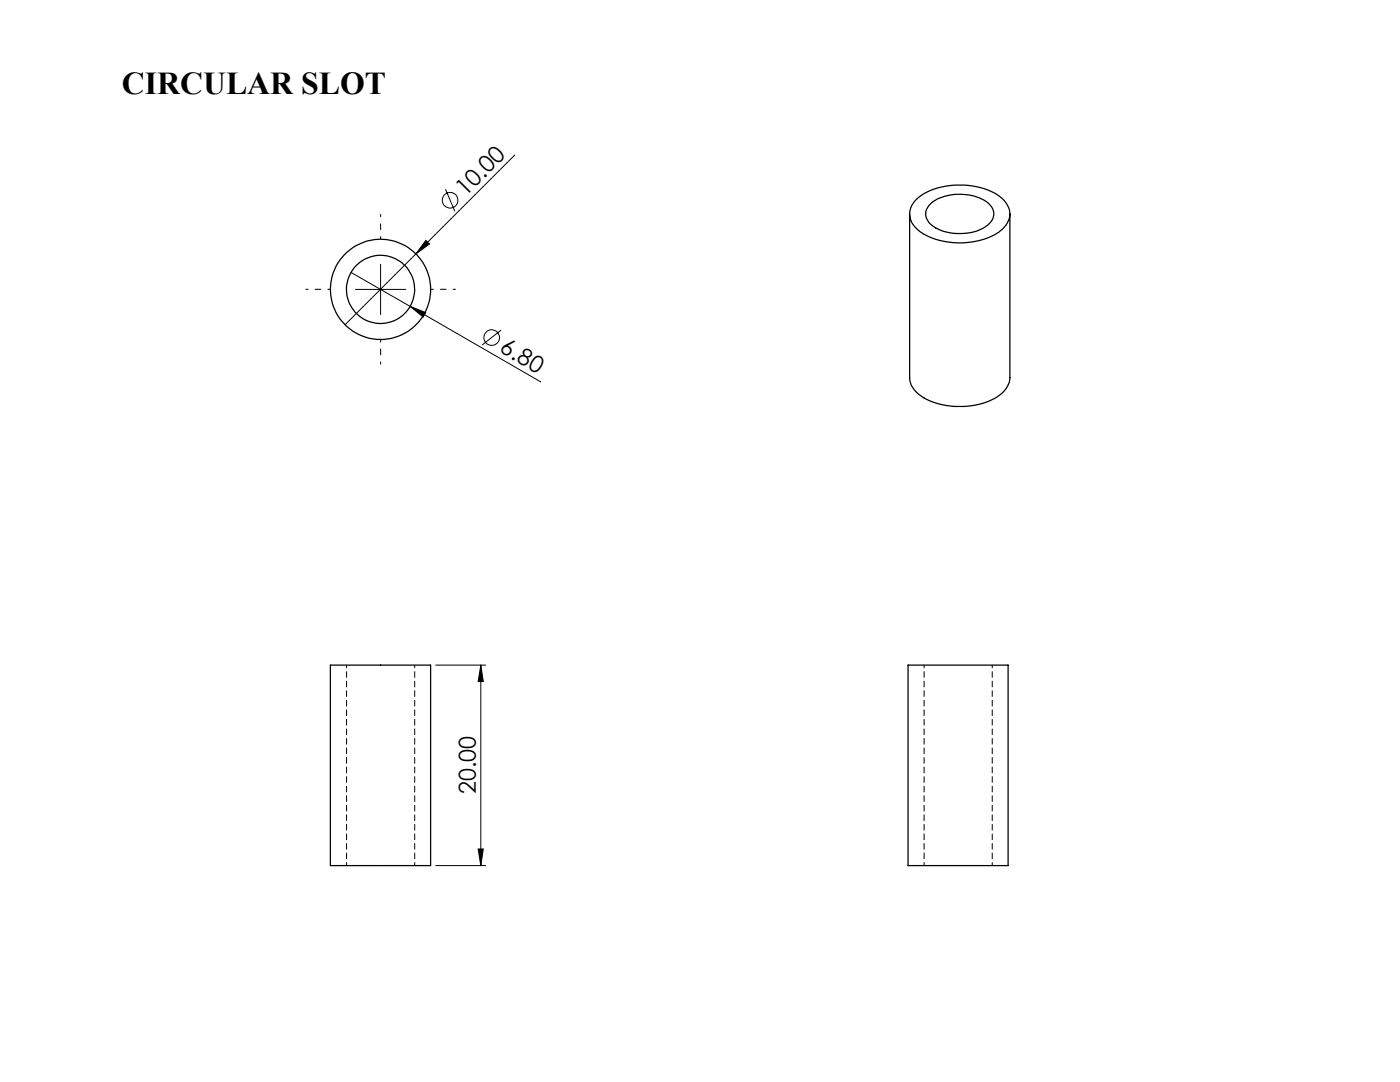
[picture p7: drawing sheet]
<svg xmlns="http://www.w3.org/2000/svg" width="279mm" height="216mm" viewBox="0 0 279 216" stroke-linecap="round" stroke-linejoin="round" font-family="sans-serif">
<path d="M69.2 132.7v40M184.4 132.7v40M82.8 172.7v-40M198 172.7v-40" fill="none" stroke="#000" stroke-width=".2" stroke-dasharray="1.3 .6" stroke-dashoffset=".6" stroke-linecap="butt"/>
<g fill="none" stroke="#000" stroke-width=".25">
<path d="M183 39.7a14.2 14.2 0 0 1 11.7-2.5 8.7 8.7 0 0 1 6.5 4 4.1 4.1 0 0 1-1.8 5.1 15 15 0 0 1-16.1-.3 3.9 3.9 0 0 1-.3-6.3zM181.5 42.7v32.7a5.1 5.1 0 0 0 3.4 4.3 15.3 15.3 0 0 0 14.5-.8 4.7 4.7 0 0 0 2.1-3.5v-32.7M185.8 40.6a10 10 0 0 1 10.4-.8 3.1 3.1 0 0 1 2 3.8 7 7 0 0 1-6.3 3 7.8 7.8 0 0 1-6.7-2.5 2.54 2.54 0 0 1 .6-3.5zM65.9 132.7h20v40h-20zM181.2 132.7h20v40h-20z"/>
<circle cx="75.9" cy="57.7" r="10"/>
<circle cx="75.9" cy="57.8" r="6.8"/>
</g>
<g fill="none" stroke="#000" stroke-width=".2">
<path d="M88.9 37.7l1.9 4.5M102.7 30.9l-19.7 19.8M70.1 54.4l11.7 6.7M70.9 57.7h10.1M76 52.7v10.1M83 50.7l-14.1 14.1M85 48l.7 .7-2.7 2zM81.8 61.1l3.1 1.3-.4 .9zM81.8 61.1l26.1 15.1M100 65.9l-3.8 2.9M87 132.7h9.9M96 132.7l.4 3.3h-1z"/>
<path d="M96 132.7v40M87 172.7h9.9M95.4 169.4h1l-.4 3.3z"/>
<circle cx="89.8" cy="39.9" r="1.56"/>
<circle cx="98.1" cy="67.4" r="1.56"/>
</g>
<path d="M66 57.7h-5M76 47.7v-5M86 57.7h5M76 67.7v5" fill="none" stroke="#000" stroke-width=".2" stroke-dasharray="15.2 1.3 1.3 1.3" stroke-dashoffset="14.6" stroke-linecap="butt"/>
<g fill="#000">
<path d="M85 48l.7 .7-2.7 2zM81.8 61.1l3.1 1.3-.4 .9z"/>
<path d="M95.4 169.4h1l-.4 3.3zM96 132.7l.4 3.3h-1z"/>
</g>
<text font-size="6.3" x="24.3" y="18.7">CIRCULAR SLOT</text>
<g font-size="4.7">
<text x="92.9" y="39.3" transform="rotate(-45 92.9 39.3)">10.00</text>
<text x="99.5" y="70.1" transform="rotate(30 99.5 70.1)">6.80</text>
<text x="94.9" y="158.5" transform="rotate(-90 94.9 158.5)">20.00</text>
</g>
</svg>
